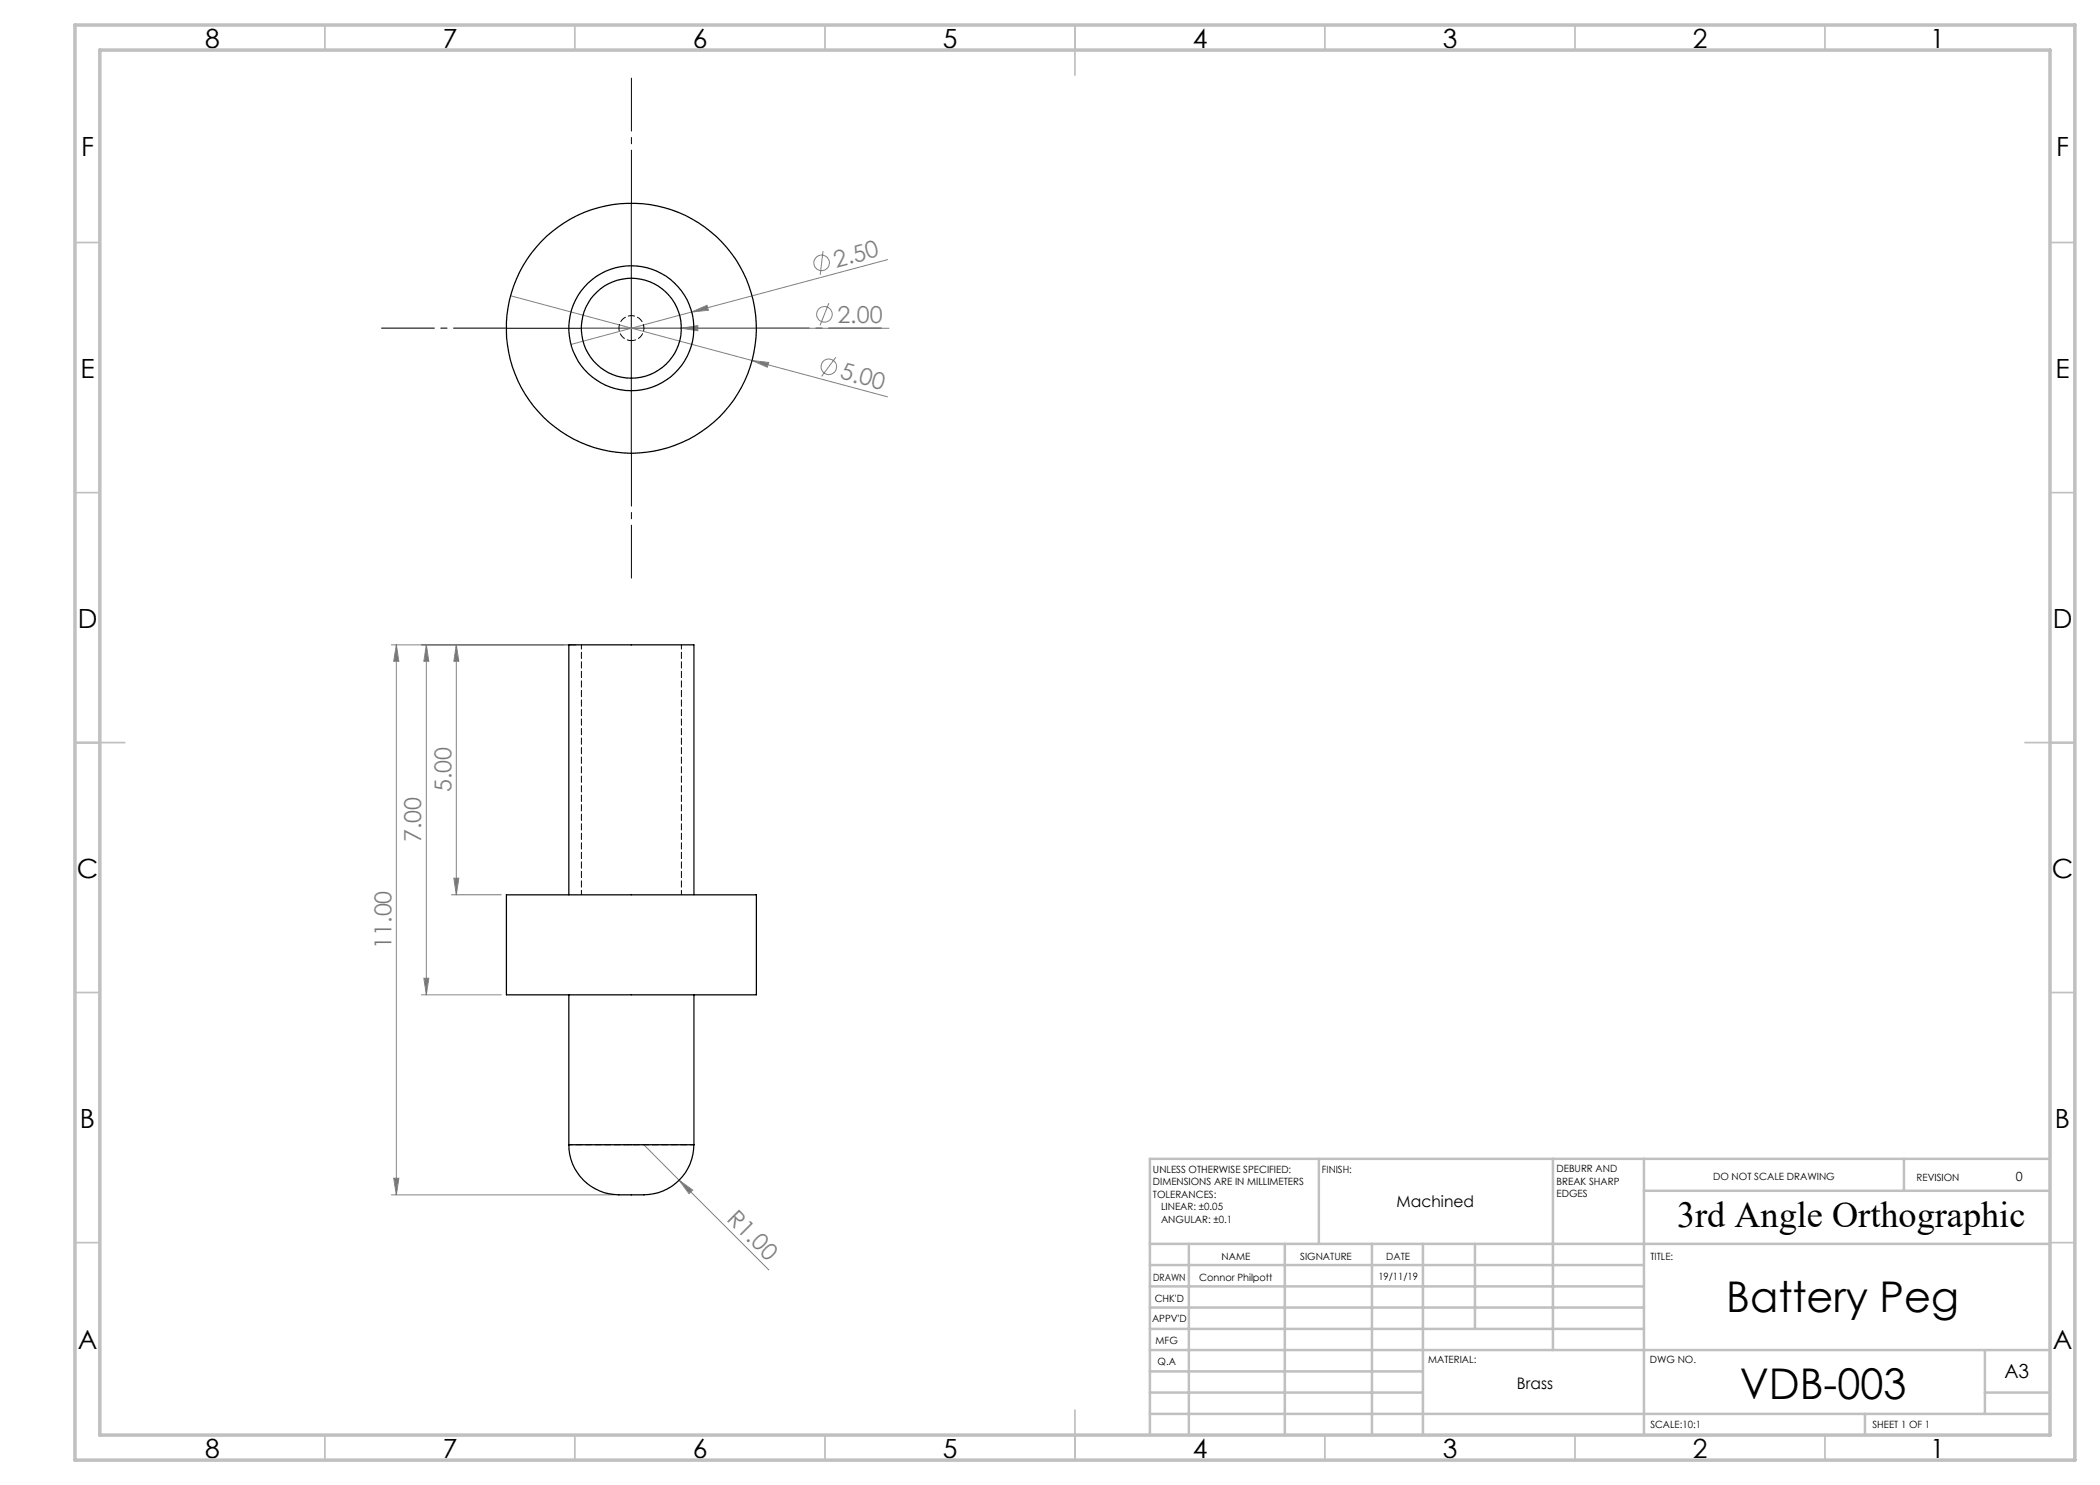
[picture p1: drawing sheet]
<svg xmlns="http://www.w3.org/2000/svg" width="420mm" height="297mm" viewBox="0 0 420 297" stroke-linecap="round" stroke-linejoin="round" font-family="sans-serif">
<g fill="none" stroke="#808080" stroke-width=".2">
<path d="M102.1 59.2l48.3 12.9M164.6 50.2l-.6 4.8M177.5 51.9l-63.3 17M116.3 65.6h61.5M136.3 65.6l3.3-.5v1zM138.3 62.4l3.1-1.3 .3 1zM150.4 72.1l3.3 .4-.2 .9zM150.4 72.1l27.1 7.3M165.8 60.6l-1.8 4.5M167.2 71.4l-2.9 3.9M78.3 129h37M79.3 129l.5 3.3h-1.1z"/>
<path d="M79.3 129v110M85.3 129v70M85.3 129l.5 3.3h-1zM91.3 129v50M91.3 129l.5 3.3h-1zM90.3 179h10M90.8 175.6h1l-.5 3.4zM84.3 199h16M84.8 195.6h1l-.5 3.4zM78.3 239h44.5M78.7 235.7h1.1l-.5 3.3zM128.8 228.9l7 7.1"/>
<path d="M135.8 236l2.7 2-.7 .7zM135.8 236l18 18"/>
<circle cx="164.3" cy="52.6" r="1.56"/>
<circle cx="164.9" cy="62.9" r="1.56"/>
<circle cx="165.8" cy="73.3" r="1.56"/>
</g>
<path d="M126.3 40.6v-25M101.3 65.6h-25M151.3 65.6h25M126.3 90.6v25" fill="none" stroke="#000" stroke-width=".2" stroke-dasharray="15.2 1.3 1.3 1.3" stroke-dashoffset="4.6"/>
<path d="M126.3 40.6v50.1M101.3 65.6h50" fill="none" stroke="#000" stroke-width=".2"/>
<g fill="none" stroke="#c0c0c0" stroke-width=".35">
<path d="M65 5v5M115 5v5M165 5v5M215 5v10M265 5v5M315 5v5M365 5v5M15 48.5h5M410 48.5h5M15 98.5h5M410 98.5h5M15 148.5h10"/>
<path d="M405 148.5h10M15 198.5h5M410 198.5h5M15 248.5h5M410 248.5h5M65 287v5M115 287v5M165 287v5M215 282v10M265 287v5M315 287v5M365 287v5"/>
</g>
<g fill="none" stroke="#c0c0c0" stroke-width=".5">
<path d="M263.8 231.8v17M310.6 231.8v38.2M328.8 231.8v55.2M328.8 238.2h81.2M380.8 231.8v6.4M410 231.8h-180v55.2M230 248.8h180M230 257.3h98.8M230 253h98.8M237.8 248.8v38.2M257 248.8v38.2M274.4 248.8v38.2"/>
<path d="M284.6 248.8v38.2M295 248.8v17M230 265.8h98.8M230 261.5h98.8M230 278.5h54.6M230 274.3h54.6M230 270h180M397 278.5h13M397 270v12.8M230 282.8h180M373 282.8v4.2"/>
</g>
<path d="M15 5h400v287h-400zM20 10h390v277h-390z" fill="none" stroke="#c0c0c0" stroke-width=".7"/>
<g fill="#808080">
<path d="M136.3 65.6l3.3-.5v1z"/>
<path d="M138.3 62.4l3.1-1.3 .3 1z"/>
<path d="M135.8 236l2.7 2-.7 .7z"/>
<path d="M150.4 72.1l3.3 .4-.2 .9z"/>
<path d="M78.7 235.7h1.1l-.5 3.3zM79.3 129l.5 3.3h-1.1zM84.8 195.6h1l-.5 3.4zM85.3 129l.5 3.3h-1z"/>
<path d="M91.3 129l.5 3.3h-1zM90.8 175.6h1l-.5 3.4z"/>
</g>
<g fill="none" stroke="#000" stroke-width=".25">
<path d="M101.3 179h50v20h-50zM113.8 179v-50h25v50M113.8 199v29.9M138.8 199v29.9M113.8 228.9a10.3 10.3 0 0 0 11.5 10.1h1.9a10.3 10.3 0 0 0 11.6-10.1M113.8 228.9h25"/>
<circle cx="126.3" cy="65.7" r="25"/>
<circle cx="126.3" cy="65.6" r="12.5"/>
<circle cx="126.3" cy="65.6" r="10"/>
</g>
<path d="M126.3 68.1a2.5 2.5 0 0 1-2.3-3.6 2.5 2.5 0 0 1 4.3-.4 2.5 2.5 0 0 1-1.5 4h-.5M116.3 128.9v50M136.3 178.9v-50" fill="none" stroke="#000" stroke-width=".2" stroke-dasharray="1.3 .6" stroke-dashoffset=".4"/>
<path d="M138.8 228.9h-25" fill="none" stroke="#000" stroke-width=".2" stroke-dasharray="1.3 .6" stroke-dashoffset=".5"/>
<g font-size="8.5">
<text x="345.2" y="262.3">Battery Peg</text>
<text x="348" y="279.7">VDB-003</text>
</g>
<text font-size="7.3" x="335.4" y="245.5">3rd Angle Orthographic</text>
<g font-size="5.3">
<text x="41" y="9.5">8</text>
<text x="88.5" y="9.5">7</text>
<text x="138.5" y="9.5">6</text>
<text x="188.5" y="9.5">5</text>
<text x="238.5" y="9.5">4</text>
<text x="288.5" y="9.5">3</text>
<text x="338.5" y="9.5">2</text>
<text x="386" y="9.5">1</text>
<text x="16.2" y="31.3">F</text>
<text x="411.2" y="31.3">F</text>
<text x="16.1" y="75.5">E</text>
<text x="411.1" y="75.5">E</text>
<text x="15.5" y="125.5">D</text>
<text x="410.5" y="125.5">D</text>
<text x="15.4" y="175.5">C</text>
<text x="410.4" y="175.5">C</text>
<text x="16" y="225.5">B</text>
<text x="411" y="225.5">B</text>
<text x="15.5" y="269.8">A</text>
<text x="410.5" y="269.8">A</text>
<text x="41" y="291.5">8</text>
<text x="88.5" y="291.5">7</text>
<text x="138.5" y="291.5">6</text>
<text x="188.5" y="291.5">5</text>
<text x="238.5" y="291.5">4</text>
<text x="288.5" y="291.5">3</text>
<text x="338.5" y="291.5">2</text>
<text x="386" y="291.5">1</text>
</g>
<g font-size="4.7" fill="#808080">
<text x="167.3" y="53.5" transform="rotate(-15 167.3 53.5)">2.50</text>
<text x="167.5" y="64.6">2.00</text>
<text x="167.8" y="75.7" transform="rotate(15 167.8 75.7)">5.00</text>
<text x="90.3" y="158.5" transform="rotate(-90 90.3 158.5)">5.00</text>
<text x="84.3" y="168.5" transform="rotate(-90 84.3 168.5)">7.00</text>
<text x="78.3" y="189.8" transform="rotate(-90 78.3 189.8)">11.00</text>
<text x="145.2" y="243.9" transform="rotate(45 145.2 243.9)">R1.00</text>
</g>
<text font-size="3.9" x="400.9" y="275.5">A3</text>
<g font-size="3.2">
<text x="279.3" y="241.4">Machined</text>
<text x="303.4" y="277.9">Brass</text>
</g>
<text font-size="2.5" x="403.2" y="236.1">0</text>
<g font-size="2">
<text x="230.6" y="234.6">UNLESS OTHERWISE SPECIFIED:</text>
<text x="230.6" y="237.1">DIMENSIONS ARE IN MILLIMETERS</text>
<text x="230.6" y="239.6">TOLERANCES:</text>
<text x="264.4" y="234.6">FINISH:</text>
<text x="311.3" y="234.5">DEBURR AND</text>
<text x="311.3" y="237">BREAK SHARP</text>
<text x="311.3" y="239.5">EDGES</text>
<text x="342.6" y="236">DO NOT SCALE DRAWING</text>
<text x="383.3" y="236.2">REVISION</text>
<text x="232.2" y="244.6">ANGULAR: ±0.1</text>
<text x="232.2" y="242.1">LINEAR: ±0.05</text>
<text x="244.3" y="252">NAME</text>
<text x="260" y="251.9">SIGNATURE</text>
<text x="277.2" y="251.9">DATE</text>
<text x="330.1" y="251.9">TITLE:</text>
<text x="230.6" y="256.1">DRAWN</text>
<text x="239.8" y="256.1">Connor Philpott</text>
<text x="275.7" y="255.9">19/11/19</text>
<text x="230.9" y="260.3">CHK'D</text>
<text x="230.4" y="264.4">APPV'D</text>
<text x="231.1" y="268.8">MFG</text>
<text x="231.5" y="273">Q.A</text>
<text x="285.6" y="272.5">MATERIAL:</text>
<text x="330" y="272.5">DWG NO.</text>
<text x="330.1" y="285.6">SCALE:10:1</text>
<text x="374.5" y="285.6">SHEET 1 OF 1</text>
</g>
</svg>
